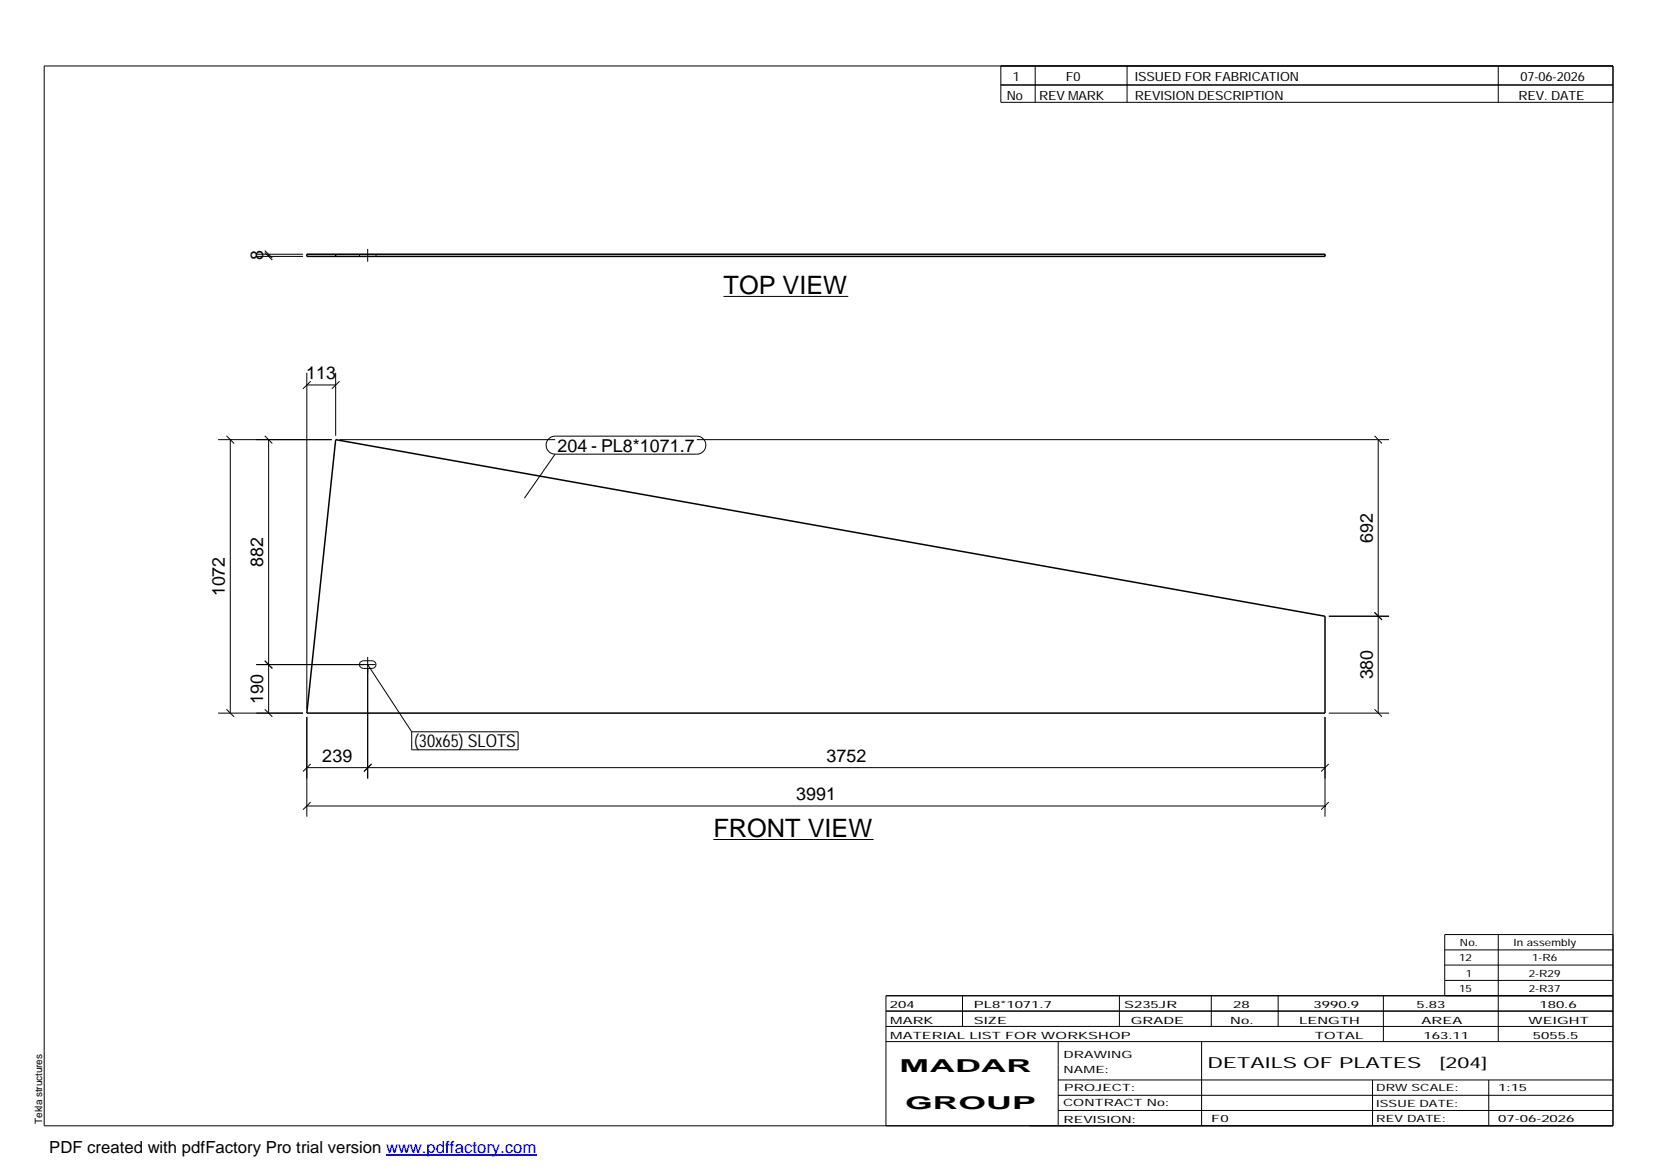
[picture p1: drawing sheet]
<svg xmlns="http://www.w3.org/2000/svg" width="420mm" height="297mm" viewBox="0 0 420 297" stroke-linecap="round" stroke-linejoin="round" font-family="sans-serif">
<g fill="none" stroke="#000" stroke-width=".25">
<path d="M11.2 16.7h398.3v269.1h-398.3zM254.1 16.7v9.3h155.4M262.8 16.7v9.3M286.1 16.7v9.3M380.4 16.7v9.3M254.1 21.6h155.4M65.1 65.1h11.8M65.1 64.5h11.8M67.2 64.1l1.9 1.9M67.2 63.6l1.9 1.9M68.2 64.5v.6M91.3 64.5v.6"/>
<path d="M93.3 63.2v3.2M95.5 64.5v.6M183.7 75.3h31.6M77.9 94.6v85.5M77.9 97.7h7.3M78.9 96.8l-2 1.9M85.2 94.6v16M86.2 96.8l-2 1.9M55.4 111.6h28.8M57.5 110.6l1.9 2M58.5 111.6v69.4M67.2 110.6l1.9 2"/>
<path d="M68.2 111.6v69.4M86.2 111.6h54.7M139.3 111.4l.7-.5 .9-.2h36a2.29 2.29 0 0 1 2.3 2.3 2.29 2.29 0 0 1-2.3 2.3h-36a2.27 2.27 0 0 1-2.1-1.4 2.27 2.27 0 0 1 .5-2.5zM140.9 115.3l-7.8 11.2M176.9 111.6h175.7M349 110.6l1.9 2M349.9 111.6v69.4M337.4 156.4h15.2M349 155.5l1.9 1.9M65.1 168.7h30.2M67.2 167.8l1.9 1.9M91.5 168l.7-.2h2.3a.97 .97 0 0 1 1 .9 .97 .97 0 0 1-1 1h-2.3a.97 .97 0 0 1-.9-.6 .97 .97 0 0 1 .2-1.1z"/>
<path d="M93.3 166.8v30.8M93.3 168.7l11.2 17.1M55.4 181h21.5M57.5 180.1l1.9 1.9M67.2 180.1l1.9 1.9M77.9 182v25.3M77.9 194.9h258.5M78.9 194l-2 1.9M94.3 194l-1.9 1.9M104.5 185.8h27v4.6h-27zM336.4 182v25.3M337.3 194l-1.9 1.9"/>
<path d="M337.4 181h15.2M349 180.1l1.9 1.9M77.9 204.6h258.5M78.9 203.7l-2 1.9M181.1 213.1h40.7M337.3 203.7l-1.9 1.9M380.4 237.3v27.1M409.5 237.3h-42.7v15.5M224.9 256.7h184.6M244.3 252.8v7.8M284.2 252.8v7.8M307.5 252.8v7.8"/>
<path d="M324.5 252.8v7.8M351.2 252.8v11.6M366.8 241.2h42.7M366.8 245h42.7M366.8 248.9h42.7M409.5 252.8h-184.6v33M224.9 264.4h184.6M224.9 260.6h184.6M268.6 264.4v21.4M268.6 274.2h140.9M268.6 278.1h140.9M305.1 264.4v21.4"/>
<path d="M348.4 274.2v11.6M378 274.2v11.6M268.6 281.9h140.9"/>
</g>
<path d="M77.9 64.5h258.5v.6h-258.5zM85.2 64.5v.6M85.2 111.6l251.2 44.8v24.6h-258.5z" fill="none" stroke="#000" stroke-width=".38"/>
<path d="M336.4 65.1v-.6" fill="none" stroke="#000" stroke-width=".25" stroke-dasharray="2.1 2.1" stroke-linecap="butt"/>
<path d="M98 293.3h38.2" fill="none" stroke="#00f" stroke-width=".3"/>
<g font-size="6.4">
<text x="183.7" y="74.5">TOP VIEW</text>
<text x="181.1" y="212.4">FRONT VIEW</text>
</g>
<g font-size="4.5">
<text x="66.8" y="66.1" transform="rotate(-90 66.8 66.1)">8</text>
<text x="77.8" y="96.3">113</text>
<text x="141.5" y="114.7">204 - PL8*1071.7</text>
<text x="348.5" y="137.8" transform="rotate(-90 348.5 137.8)">692</text>
<text x="66.8" y="144" transform="rotate(-90 66.8 144)">882</text>
<text x="57.1" y="151.4" transform="rotate(-90 57.1 151.4)">1072</text>
<text x="348.5" y="172.5" transform="rotate(-90 348.5 172.5)">380</text>
<text x="66.8" y="178.7" transform="rotate(-90 66.8 178.7)">190</text>
<text x="105.1" y="189.8">(30x65) SLOTS</text>
<text x="81.8" y="193.5">239</text>
<text x="209.8" y="193.5">3752</text>
<text x="202.1" y="203.2">3991</text>
<text x="228.4" y="272.3">MADAR</text>
<text x="229.8" y="281.6">GROUP</text>
</g>
<text font-size="4.2" x="12.5" y="292.7">PDF created with pdfFactory Pro trial version www.pdffactory.com</text>
<g font-size="3.9">
<text x="306.5" y="271.3">DETAILS OF PLATES</text>
<text x="365.4" y="271.3">[204]</text>
</g>
<g font-size="3.2">
<text x="257.1" y="20.5">1</text>
<text x="270.6" y="20.5">F0</text>
<text x="288.1" y="20.5">ISSUED FOR FABRICATION</text>
<text x="386" y="20.5">07-06-2026</text>
<text x="255.6" y="25.5">No</text>
<text x="263.8" y="25.5">REV MARK</text>
<text x="288.1" y="25.5">REVISION DESCRIPTION</text>
<text x="385.5" y="25.5">REV. DATE</text>
</g>
<g font-size="2.5">
<text x="370.4" y="244.1">12</text>
<text x="370.6" y="240.2">No.</text>
<text x="384.3" y="240.2">In assembly</text>
<text x="389" y="244.1">1-R6</text>
<text x="370.4" y="251.8">15</text>
<text x="372.1" y="247.9">1</text>
<text x="388.1" y="247.9">2-R29</text>
<text x="388.1" y="251.8">2-R37</text>
<text x="225.9" y="255.9">204</text>
<text x="247.3" y="255.9">PL8*1071.7</text>
<text x="285.4" y="255.9">S235JR</text>
<text x="313.1" y="255.9">28</text>
<text x="333.5" y="255.9">3990.9</text>
<text x="359.6" y="255.9">5.83</text>
<text x="390.8" y="255.9">180.6</text>
<text x="226" y="263.7">MATERIAL LIST FOR WORKSHOP</text>
<text x="226" y="259.9">MARK</text>
<text x="247.2" y="259.9">SIZE</text>
<text x="287.1" y="259.9">GRADE</text>
<text x="312.3" y="259.9">No.</text>
<text x="329.8" y="259.9">LENGTH</text>
<text x="333.8" y="263.7">TOTAL</text>
<text x="360.9" y="259.9">AREA</text>
<text x="361.4" y="263.7">163.11</text>
<text x="388.1" y="259.9">WEIGHT</text>
<text x="389.2" y="263.7">5055.5</text>
<text x="270" y="268.5">DRAWING</text>
<text x="270" y="272.5">NAME:</text>
<text x="269.9" y="280.9">CONTRACT No:</text>
<text x="270.2" y="277">PROJECT:</text>
<text x="349.4" y="277.1">DRW SCALE:</text>
<text x="349.4" y="281">ISSUE DATE:</text>
<text x="380.4" y="277.1">1:15</text>
<text x="10.7" y="285.4" transform="rotate(-90 10.7 285.4)">Tekla structures</text>
<text x="270" y="285">REVISION:</text>
<text x="307.5" y="284.8">F0</text>
<text x="349.4" y="284.8">REV DATE:</text>
<text x="380.4" y="284.8">07-06-2026</text>
</g>
</svg>
